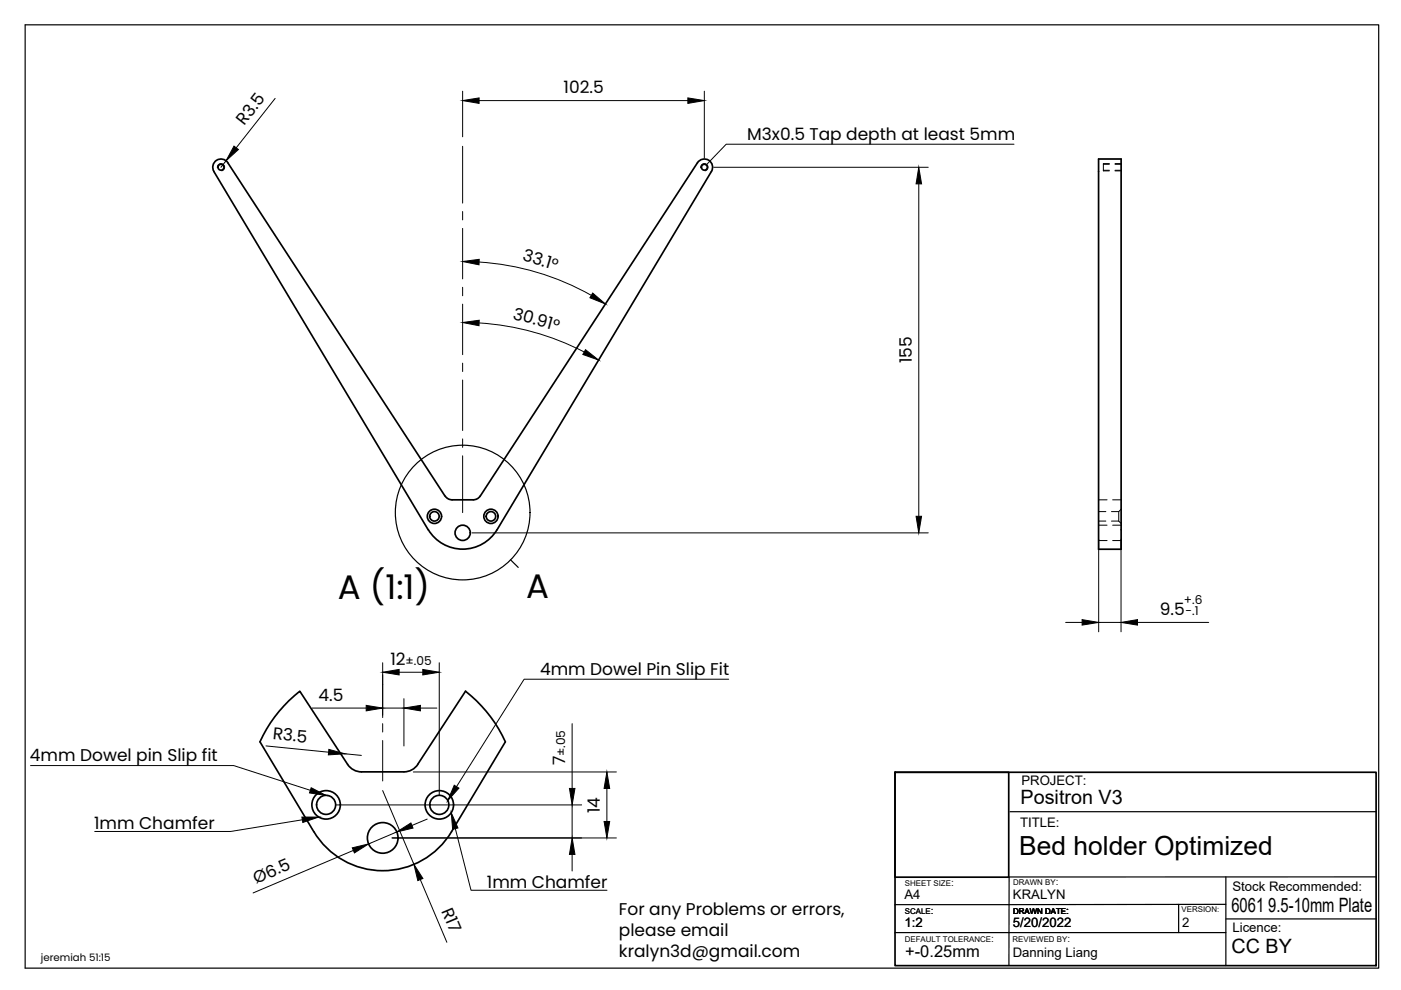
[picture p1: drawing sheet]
<svg xmlns="http://www.w3.org/2000/svg" width="297mm" height="210mm" viewBox="0 0 297 210" stroke-linecap="round" stroke-linejoin="round" font-family="sans-serif">
<!-- layer: Visible -->
<g fill="none" stroke="#000" stroke-width=".36">
<path d="M45.3 36.4l45.5 75.9a8.5 8.5 0 0 0 14.6 0l45.4-75.9a1.74 1.74 0 0 0-.5-2.4 1.74 1.74 0 0 0-2.4 .5l-46.1 70.7M48.3 34.5l46.1 70.7M48.3 34.5a1.75 1.75 0 0 0-2.4-.5 1.75 1.75 0 0 0-.5 2.4M232.9 33.7h4.8v82.8h-4.8zM94.4 105.2l.5 .5 .9 .3 4.9-.1 .6-.2 .5-.5M66.5 176.3l-11.4-19a28.7 28.7 0 0 1 8.5-10.7l10.1 15.5a3.5 3.5 0 0 0 2.9 1.6h9.1a3.4 3.4 0 0 0 2.9-1.6l10.1-15.5a28.8 28.8 0 0 1 8.4 10.7l-11.4 19a17 17 0 0 1-29.2 0"/>
<circle cx="46.9" cy="35.5" r=".62"/>
<circle cx="149.3" cy="35.5" r=".62"/>
<circle cx="92.1" cy="109.5" r="1.51"/>
<circle cx="92.1" cy="109.5" r="1.01"/>
<circle cx="98.1" cy="113" r="1.62"/>
<circle cx="104.1" cy="109.5" r="1.51"/>
<circle cx="104.1" cy="109.5" r="1.01"/>
<circle cx="69.1" cy="170.6" r="3"/>
<circle cx="69.1" cy="170.6" r="2.02"/>
<circle cx="81.1" cy="177.7" r="3.2"/>
<circle cx="93.1" cy="170.6" r="3"/>
<circle cx="93.1" cy="170.6" r="2.02"/>
</g>
<!-- layer: Visible Narrow -->
<path d="M46.1 35.6a.77 .77 0 0 1 .6-.9 .77 .77 0 0 1 .9 .6 .77 .77 0 0 1-.6 .9M148.6 35.6a.77 .77 0 0 1 .6-.9 .77 .77 0 0 1 .9 .6 .77 .77 0 0 1-.6 .9" fill="none" stroke="#000" stroke-width=".21"/>
<!-- layer: Hidden -->
<g fill="none" stroke="#000" stroke-width=".21">
<path d="M233.9 34.7v1.5M233.9 36.1h1.3M233.9 34.8h1.3M236.4 36.1h1.3M236.4 34.8h1.3M232.9 106h1.8M232.9 110.5h1.6M232.9 108.5h1.6M232.9 114.6h1.8M232.9 111.4h1.8M235.6 110.5h1.6l.5 .5M235.6 108.5h1.6"/>
<path d="M235.9 106h1.8M235.9 114.6h1.8M235.9 111.4h1.8M237.2 108.5v2M237.7 108l-.5 .5"/>
</g>
<!-- layer: Hidden Narrow -->
<path d="M233.9 36.2h1.3M233.9 34.7h1.3M236.4 36.2h1.3M236.4 34.7h1.3" fill="none" stroke="#000" stroke-width=".21"/>
<!-- layer: Border -->
<path d="M5.3 5.3h287v200h-287z" fill="none" stroke="#000" stroke-width=".25"/>
<!-- layer: TitleBlock -->
<path d="M189.8 163.7h102v41h-102zM189.8 163.7h24.1v22.3h-24.1z" fill="none" stroke="#000" stroke-width=".36"/>
<path d="M214.1 172.1h77.7M189.8 197.7h70.1M249.9 191.7v6M259.9 194.8h31.9M259.9 185.9v18.8M259.9 191.7l-70.1 .1M291.8 185.9h-77.8l-.1 18.8" fill="none" stroke="#000" stroke-width=".25"/>
<!-- layer: Center Lines -->
<path d="M98.1 31v12.1M98.1 44.8v1.8M98.1 48.4v10.7M98.1 60.9v1.8M98.1 64.5v10.7M98.1 77v1.8M98.1 80.6v10.7M98.1 93.1v1.8M98.1 96.6v12.1M81.1 143.1v8.6M81.1 153.4v1.8M81.1 157v8.6" fill="none" stroke="#000" stroke-width=".21"/>
<!-- layer: Dimensions -->
<g fill="none" stroke="#000" stroke-width=".21">
<path d="M98.1 19.3v9.7M149.3 19.3v14.2M47.9 34.1l-1.1 1.4M58.3 20.9l-8.2 10.4M101.6 21.3h44.2M151.3 35.5h45.5M194.8 39v70.5M101.6 55.6a55.4 55.4 0 0 1 23.8 7M101.6 68.5a56.1 56.1 0 0 1 22.3 6.1M100.1 113h96.7M232.9 114.3v19.7M237.7 114.3v19.7"/>
<path d="M225.9 132h3.5M232.9 132h4.8M241.2 132h15.1M56.4 158.2l13.3 1.3M66.2 150.1h11.4M73.2 159.8l3.4 .4M81.1 140.5v11.6M81.1 150.1h4.5M84.6 142.5h5M85.6 148.1v10.1M89.1 150.1h3.5M93.1 140.5v28.2"/>
<path d="M121.3 153.4v13.8M71.1 170.7h52.2M81.1 167.6l6.7 15.7M83.1 177.7h47.6M84.1 176.4l-6 2.5M87.6 163.7h43.1M90.6 173.7l-3.3 1.3M121.3 170.7v7M128.7 167.2v7M74.9 180.3l-21.2 9M89.1 186.5l5.6 13.3M121.3 181.2v3.5"/>
</g>
<g fill="#000" stroke="#000" stroke-width=".21">
<path d="M49.6 31l.9 .7-2.6 2.4zM98.1 21.3l3.5-.5v1.1zM145.8 20.8l3.5 .5-3.5 .6zM194.8 35.5l.6 3.5h-1.2zM98.1 55.4l3.5-.4v1.1zM98.1 68.4l3.5-.5v1.2zM124.1 74.1l2.8 2.2-3.3-1.1zM125.7 62.1l2.7 2.3-3.3-1.3zM194.2 109.5h1.2l-.6 3.5zM229.4 131.4l3.5 .6-3.5 .5zM237.7 132l3.5-.6v1.1zM69.7 158.9l3.5 .9-3.6 .3z"/>
<path d="M77.6 149.6l3.5 .5-3.5 .6zM81.1 142.5l3.5-.6v1.2zM85.6 150.1l3.5-.5v1.1zM89.6 141.9l3.5 .6-3.5 .6zM74.7 179.8l3.4-.9-3 1.9zM84.1 176.4l3-1.9 .5 1.1zM120.7 167.2h1.2l-.6 3.5zM128.1 174.2h1.2l-.6 3.5zM128.7 163.7l.6 3.5h-1.2zM87.8 183.3l1.9 3-1.1 .4zM121.3 177.7l.6 3.5h-1.2z"/>
</g>
<!-- layer: Annotations -->
<g fill="none" stroke="#000" stroke-width=".25">
<path d="M108.2 118.7l1.7 1.6"/>
<circle cx="98.1" cy="108.7" r="14.3"/>
</g>
<path d="M64 173.2h3.6l-3.4 1.2zM66 167l3.1 1.6-3.5-.5zM95.7 172.3l1.4 3.2-1.1 .3zM96.3 166.5l1 .6-2.4 2.6z" fill="#000" stroke="#000" stroke-width=".21"/>
<path d="M215 30.6h-61l-4.3 4.4M154.5 144h-43.4l-14.3 22.8M6.5 162.3h43.1l16.2 5.3M64.1 173.8l-15.2 2.5h-28.8M96.5 175.7l3.4 13.1h28.8" fill="none" stroke="#000" stroke-width=".21"/>
<g font-size="7.2">
<text x="71.6" y="127">A (1:1)</text>
<text x="111.6" y="126.9">A</text>
</g>
<text font-size="5.6" x="216.1" y="181.2">Bed holder Optimized</text>
<g font-size="4.2">
<text x="216.4" y="170.6">Positron V3</text>
<text x="261.1" y="193.3">6061 9.5-10mm Plate</text>
<text x="261.1" y="202.1">CC BY</text>
</g>
<g font-size="3.6">
<text x="119.5" y="19.8">102.5</text>
<text x="51.8" y="26.7" transform="rotate(-52 51.8 26.7)">R3.5</text>
<text x="158.4" y="29.6">M3x0.5 Tap depth at least 5mm</text>
<text x="110.6" y="55.2" transform="rotate(17 110.6 55.2)">33.1°</text>
<text x="108.6" y="67.6" transform="rotate(15 108.6 67.6)">30.91°</text>
<text x="193.3" y="77" transform="rotate(-90 193.3 77)">155</text>
<text x="245.9" y="130.4">9.5</text>
<text x="82.8" y="141">12</text>
<text x="114.5" y="143.1">4mm Dowel Pin Slip Fit</text>
<text x="67.5" y="148.6">4.5</text>
<text x="6.3" y="161.4">4mm Dowel pin Slip fit</text>
<text x="57.7" y="156.8" transform="rotate(6 57.7 156.8)">R3.5</text>
<text x="119.8" y="162.3" transform="rotate(-90 119.8 162.3)">7</text>
<text x="127.2" y="172.4" transform="rotate(-90 127.2 172.4)">14</text>
<text x="20" y="175.8">1mm Chamfer</text>
<text x="54.3" y="187.4" transform="rotate(-23 54.3 187.4)">Ø6.5</text>
<text x="103.2" y="188.2">1mm Chamfer</text>
<text x="93.5" y="193.1" transform="rotate(67 93.5 193.1)">R17</text>
<text x="131.2" y="194.1">For any Problems or errors,</text>
<text x="131.2" y="198.5">please email</text>
<text x="131.2" y="202.9">kralyn3d@gmail.com</text>
</g>
<text font-size="3.5" x="191.9" y="202.9">+-0.25mm</text>
<g font-size="2.8">
<text x="216.6" y="166.5">PROJECT:</text>
<text x="216.3" y="175.4">TITLE:</text>
<text x="191.7" y="190.6">A4</text>
<text x="214.8" y="190.6">KRALYN</text>
<text x="261.3" y="188.9">Stock Recommended:</text>
<text x="191.7" y="196.6">1:2</text>
<text x="214.7" y="196.6">5/20/2022</text>
<text x="250.7" y="196.5">2</text>
<text x="261.3" y="197.6">Licence:</text>
<text x="214.7" y="203">Danning Liang</text>
</g>
<g font-size="2.6">
<text x="251" y="128">+.6</text>
<text x="251.3" y="130.4">-.1</text>
<text x="86" y="141">±.05</text>
<text x="119.8" y="160.3" transform="rotate(-90 119.8 160.3)">±.05</text>
</g>
<text font-size="2.2" x="8.7" y="203.7">jeremiah 51:15</text>
<g font-size="2.1">
<text x="201.6" y="187.9">:</text>
<text x="223.8" y="187.6">:</text>
<text x="197.4" y="193.7">:</text>
<text x="226.1" y="193.7">:</text>
<text x="210.1" y="199.7">:</text>
<text x="226.3" y="199.8">:</text>
</g>
<g font-size="1.7">
<text x="191.9" y="187.9">SHEET SIZE</text>
<text x="214.8" y="187.6">DRAWN BY</text>
<text x="191.9" y="193.7">SCALE</text>
<text x="214.8" y="193.7">DRAWN DATE</text>
<text x="250.5" y="193.4">VERSION:</text>
<text x="191.8" y="199.7">DEFAULT TOLERANCE</text>
<text x="214.7" y="199.8">REVIEWED BY</text>
</g>
</svg>
